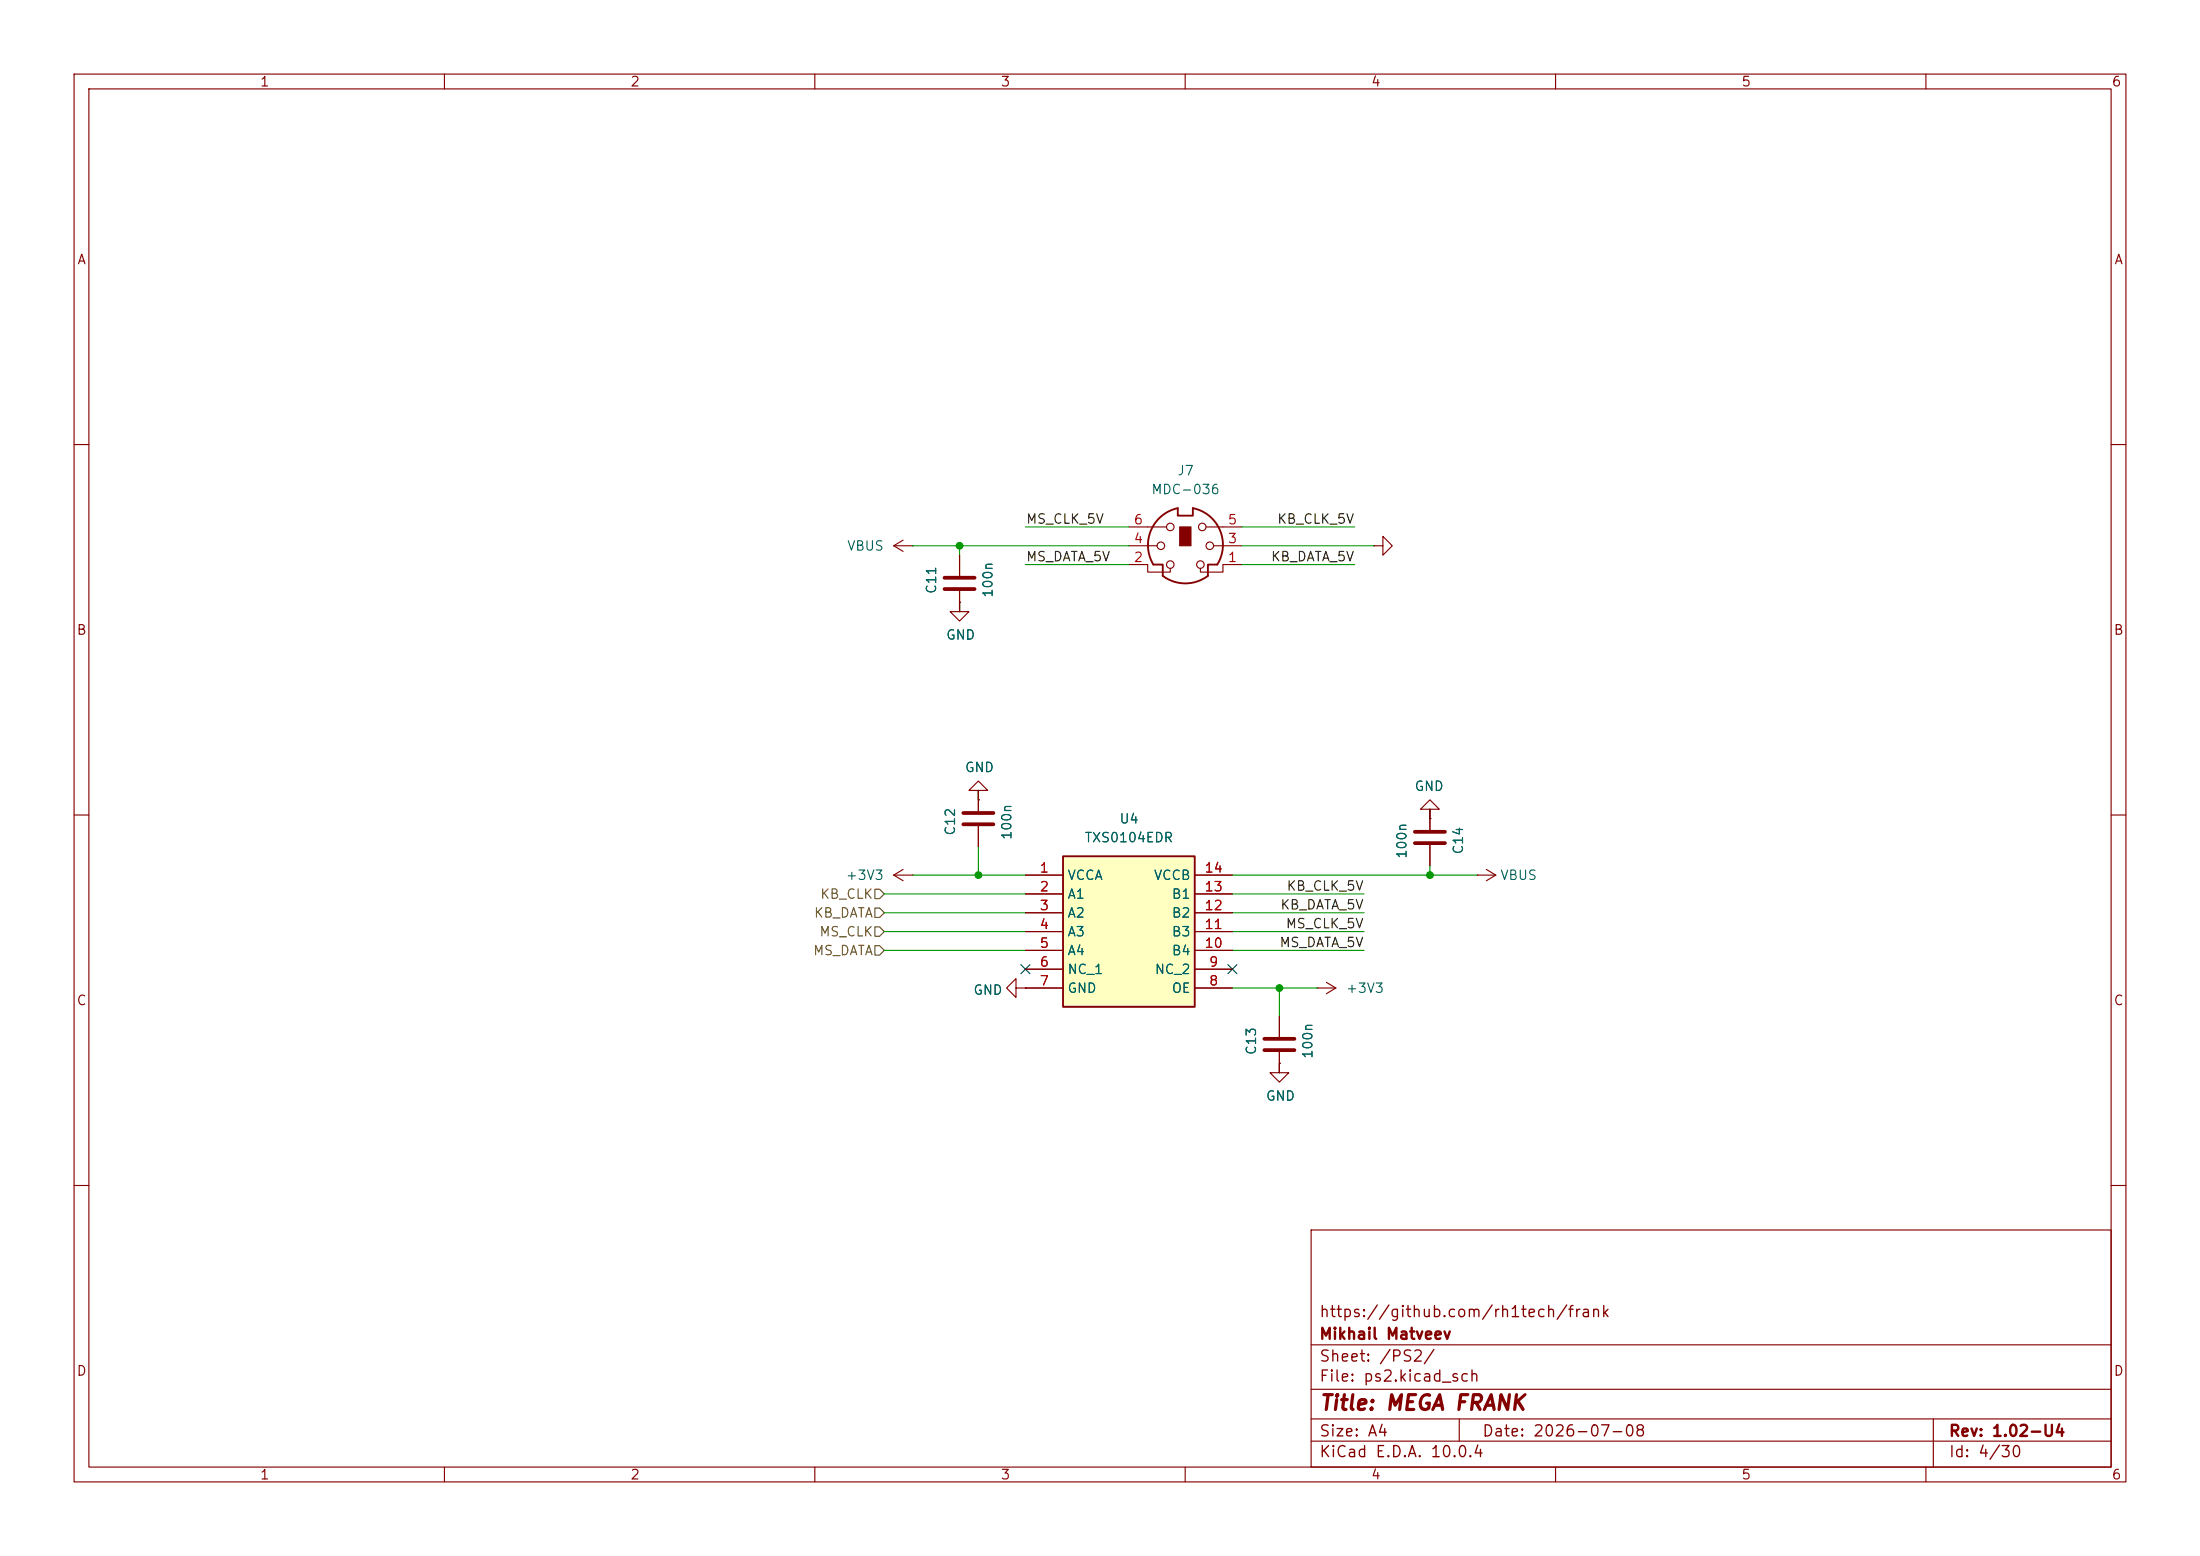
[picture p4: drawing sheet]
<svg xmlns="http://www.w3.org/2000/svg" width="297mm" height="210mm" viewBox="0 0 297 210" stroke-linecap="round" stroke-linejoin="round" font-family="sans-serif">
<g fill="none" stroke="#840000" stroke-width=".15">
<path d="M10 10h277v190h-277zM12 12h273v186h-273zM60 10v2M110 10v2M160 10v2M210 10v2M260 10v2M10 60h2M120.6 73.7l1.3 .7M120.6 73.7h2.6M121.9 72.9l-1.3 .8M123.2 73.7h.1"/>
<path d="M285 60h2M10 110h2M120.6 118.1l1.3 .8M120.6 118.1h2.6M121.9 117.3l-1.3 .8M123.2 118.1h.1M132.1 106.7h-1.3l1.3-1.3 1.2 1.3h-1.2v1.3M132.1 108h.1M285 110h2M137.2 133.4v-1.3l-1.3 1.3 1.3 1.2v-1.2h1.2M138.4 133.4h.1M172.7 137.2v2.8"/>
<path d="M172.7 142v2.8h-1.3l1.3 1.3 1.3-1.3h-1.3v-1.3M172.7 143.5h.1M10 160h2M177 166h108v32h-108zM285 160h2M60 198v2M110 198v2M160 198v2M177 194.5h108M177 191.5h108M177 187.5h108M177 181.5h108"/>
<path d="M197 191.5v3M210 198v2M260 198v2M261 191.5v6.5"/>
</g>
<path d="M170.7 140.2h4.1M170.7 141.7h4.1" fill="none" stroke="#840000" stroke-width=".51"/>
<path d="M143.5 115.6h17.8v20.3h-17.8z" fill="#ffffc2"/>
<path d="M156.3 70.1l.7-.6 .7-.5 1.3-.4v1h2v-1a5.1 5.1 0 0 1 3.3 7.6h-1.2v1.5a5.1 5.1 0 0 1-6.1 0v-1.5h-1.3a5.1 5.1 0 0 1 .6-6.1zM143.5 115.6h17.8v20.3h-17.8z" fill="none" stroke="#840000" stroke-width=".25"/>
<g fill="none" stroke="#840000" stroke-width=".15">
<path d="M129.5 79.8v2.8h-1.2l1.2 1.2 1.3-1.2h-1.3v-1.3M129.5 74.9v2.8M152.4 76.2h2.5v1h3.1v-.5M152.4 73.7h3.8M152.4 71.1h5.1M162.8 71.1h4.8M163.8 73.7h3.8M167.6 76.2h-2.5v1h-3v-.5M185.4 73.7h1.3v-1.3l1.3 1.3-1.3 1.2v-1.2M185.4 73.7h.1M129.5 81.3h.1M132.1 108h.1"/>
<path d="M132.1 106.7v2.8M132.1 111.5v2.8M138.4 118.1h5.1M161.3 118.1h5.1M193 110.5v-1.3h-1.2l1.2-1.2 1.3 1.2h-1.3v2.8M193 110.5h.1M193 114v2.8M199.4 118.1h.1M199.4 118.1h2.5M200.7 117.3l1.2 .8M201.9 118.1l-1.2 .8M138.4 133.4h.1"/>
<path d="M138.4 120.7h5.1M138.4 123.2h5.1M138.4 125.7h5.1M138.4 128.3h5.1M138.4 130.8h5.1M138.4 133.4h5.1M161.3 120.7h5.1M161.3 123.2h5.1M161.3 125.7h5.1M161.3 128.3h5.1M161.3 130.8h5.1M161.3 133.4h5.1"/>
<path d="M172.7 137.2v2.8M177.8 133.4h.1M177.8 133.4h2.5M179.1 132.6l1.2 .8M180.3 133.4l-1.2 .7M172.7 143.5h.1M172.7 142v2.8"/>
<circle cx="156.7" cy="73.7" r=".51"/>
<circle cx="158" cy="76.2" r=".51"/>
<circle cx="158" cy="71.1" r=".51"/>
<circle cx="162.1" cy="76.2" r=".51"/>
<circle cx="162.3" cy="71.1" r=".51"/>
<circle cx="163.3" cy="73.7" r=".51"/>
</g>
<path d="M127.5 78h4.1M127.5 79.5h4.1M130 111.3h4.1M130 109.7h4.1M191 113.8h4.1M191 112.3h4.1" fill="none" stroke="#840000" stroke-width=".51"/>
<path d="M159.3 71.1h1.5v2.6h-1.5z" fill="#840000" stroke="#840000" stroke-width=".15"/>
<path d="M118.1 122.6h.6l.7 .6-.7 .6h-.6zM118.1 127.6h.6l.7 .7-.7 .6h-.6zM118.1 125.1h.6l.7 .6-.7 .7h-.6zM118.1 120h.6l.7 .7-.7 .6h-.6z" fill="none" stroke="#725600" stroke-width=".15"/>
<g fill="none" stroke="#009600" stroke-width=".15">
<path d="M123.2 73.7h29.2M129.5 73.7v1.2M138.4 71.1h14M138.4 76.2h14M167.6 71.1h15.3M167.6 76.2h15.3M167.6 73.7h17.8M129.5 81.3v1.3M123.2 118.1h15.2M132.1 106.7v1.3M132.1 114.3v3.8M166.4 118.1h33"/>
<path d="M193 109.2v1.3M193 116.8v1.3M119.4 125.7h19M119.4 123.2h19M119.4 120.7h19M119.4 128.3h19M166.4 125.7h17.7M166.4 123.2h17.7M166.4 120.7h17.7M166.4 128.3h17.7M166.4 133.4h11.4M172.7 133.4v3.8"/>
<path d="M172.7 143.5v1.3"/>
</g>
<path d="M137.8 130.2l1.2 1.2M139 130.2l-1.2 1.2M165.8 130.2l1.2 1.2M167 130.2l-1.2 1.2" fill="none" stroke="#000084" stroke-width=".15"/>
<g fill="#009600" stroke="#009600" stroke-width=".14">
<circle cx="172.7" cy="133.4" r=".46"/>
<circle cx="193" cy="118.1" r=".46"/>
<circle cx="132.1" cy="118.1" r=".46"/>
<circle cx="129.5" cy="73.7" r=".46"/>
</g>
<text font-size="2" fill="#840000" x="178" y="190.8">Title: MEGA FRANK</text>
<g font-size="1.5" fill="#840000">
<text x="178" y="178.2">https://github.com/rh1tech/frank</text>
<text x="178" y="184.2">Sheet: /PS2/</text>
<text x="178" y="181.2">Mikhail Matveev</text>
<text x="178" y="186.9">File: ps2.kicad_sch</text>
<text x="178" y="197.1">KiCad E.D.A. 10.0.4</text>
<text x="178" y="194.3">Size: A4</text>
<text x="200" y="194.3">Date: 2026-07-08</text>
<text x="263" y="194.3">Rev: 1.02-U4</text>
<text x="263" y="197.1">Id: 4/30</text>
</g>
<g font-size="1.3" fill="#840000">
<text x="35" y="12">1</text>
<text x="85" y="12">2</text>
<text x="135" y="12">3</text>
<text x="185" y="12">4</text>
<text x="235" y="12">5</text>
<text x="285" y="12">6</text>
<text x="10.3" y="36">A</text>
<text x="285.3" y="36">A</text>
<text x="10.3" y="86">B</text>
<text x="285.3" y="86">B</text>
<text x="10.3" y="136">C</text>
<text x="285.3" y="136">C</text>
<text x="10.3" y="186">D</text>
<text x="285.3" y="186">D</text>
<text x="35" y="200">1</text>
<text x="85" y="200">2</text>
<text x="135" y="200">3</text>
<text x="185" y="200">4</text>
<text x="235" y="200">5</text>
<text x="285" y="200">6</text>
</g>
<g font-size="1.3" fill="#006464">
<text x="158.8" y="64.5">J7</text>
<text x="155.3" y="67">MDC-036</text>
<text x="114.3" y="74.6">VBUS</text>
<text x="126.7" y="80.3" transform="rotate(-90 126.7 80.3)">C11</text>
<text x="134.3" y="80.8" transform="rotate(-90 134.3 80.8)">100n</text>
<text x="127.6" y="86.6">GND</text>
<text x="130.2" y="104.5">GND</text>
<text x="190.9" y="107.1">GND</text>
<text x="129.2" y="112.9" transform="rotate(-90 129.2 112.9)">C12</text>
<text x="136.9" y="113.4" transform="rotate(-90 136.9 113.4)">100n</text>
<text x="151" y="111.5">U4</text>
<text x="114.1" y="119.1">+3V3</text>
<text x="144" y="119.1">VCCA</text>
<text x="146.3" y="114">TXS0104EDR</text>
<text x="155.7" y="119.1">VCCB</text>
<text x="190.2" y="116" transform="rotate(-90 190.2 116)">100n</text>
<text x="197.8" y="115.4" transform="rotate(-90 197.8 115.4)">C14</text>
<text x="202.4" y="119.1">VBUS</text>
<text x="144" y="121.6">A1</text>
<text x="144" y="124.2">A2</text>
<text x="158.1" y="124.2">B2</text>
<text x="158.1" y="121.6">B1</text>
<text x="144" y="126.7">A3</text>
<text x="144" y="129.2">A4</text>
<text x="144" y="131.8">NC_1</text>
<text x="155.8" y="131.8">NC_2</text>
<text x="158.1" y="129.2">B4</text>
<text x="158.1" y="126.7">B3</text>
<text x="131.3" y="134.6">GND</text>
<text x="144" y="134.3">GND</text>
<text x="158.1" y="134.3">OE</text>
<text x="181.6" y="134.3">+3V3</text>
<text x="169.9" y="142.5" transform="rotate(-90 169.9 142.5)">C13</text>
<text x="177.5" y="143" transform="rotate(-90 177.5 143)">100n</text>
<text x="170.8" y="148.9">GND</text>
</g>
<g font-size="1.3" fill="#0f0f0f">
<text x="138.4" y="71">MS_CLK_5V</text>
<text x="172.3" y="71">KB_CLK_5V</text>
<text x="138.4" y="76.1">MS_DATA_5V</text>
<text x="171.5" y="76.1">KB_DATA_5V</text>
<text x="172.8" y="123.1">KB_DATA_5V</text>
<text x="173.5" y="125.6">MS_CLK_5V</text>
<text x="173.6" y="120.5">KB_CLK_5V</text>
<text x="172.6" y="128.1">MS_DATA_5V</text>
</g>
<g font-size="1.3" fill="#a90000">
<text x="153" y="71.1">6</text>
<text x="165.7" y="71.1">5</text>
<text x="153" y="76.2">2</text>
<text x="153" y="73.6">4</text>
<text x="165.7" y="76.2">1</text>
<text x="165.7" y="73.6">3</text>
<text x="140.3" y="118.1">1</text>
<text x="162.5" y="118.1">14</text>
<text x="140.3" y="120.6">2</text>
<text x="140.3" y="123.2">3</text>
<text x="140.3" y="125.7">4</text>
<text x="162.5" y="125.7">11</text>
<text x="162.5" y="123.2">12</text>
<text x="162.5" y="120.6">13</text>
<text x="140.3" y="128.2">5</text>
<text x="140.3" y="130.8">6</text>
<text x="162.5" y="128.2">10</text>
<text x="163.1" y="130.8">9</text>
<text x="140.3" y="133.3">7</text>
<text x="163.1" y="133.3">8</text>
</g>
<g font-size="1.3" fill="#725600">
<text x="109.8" y="124.2">KB_DATA</text>
<text x="110.6" y="121.6">KB_CLK</text>
<text x="109.7" y="129.2">MS_DATA</text>
<text x="110.5" y="126.7">MS_CLK</text>
</g>
</svg>
